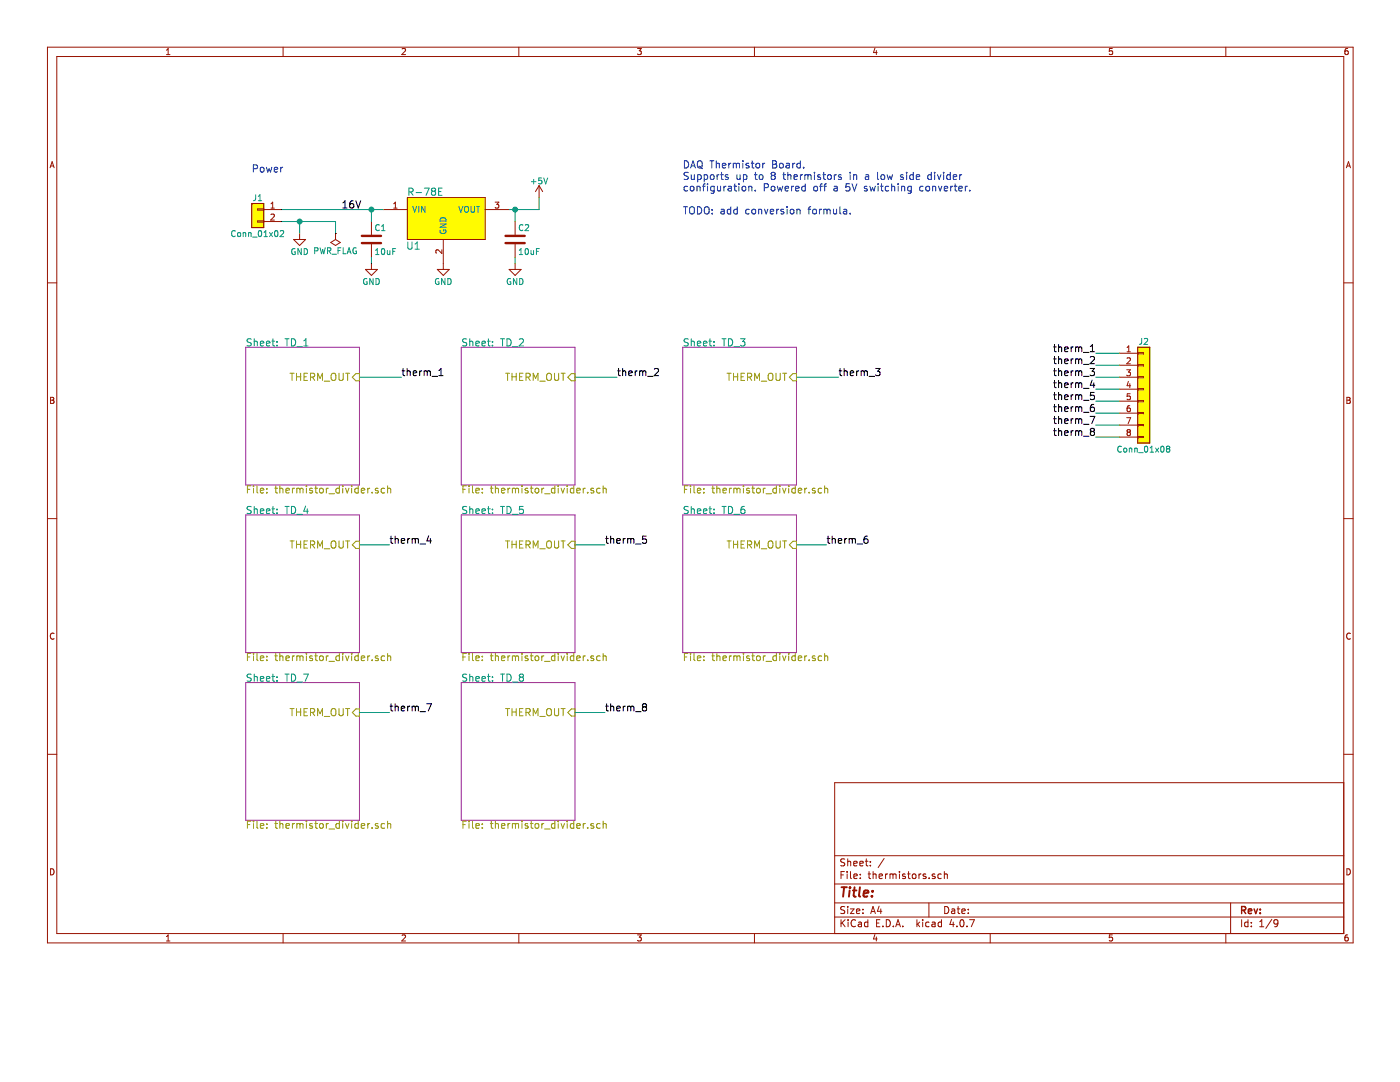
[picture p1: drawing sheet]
EESchema Schematic File Version 2
LIBS:power
LIBS:device
LIBS:transistors
LIBS:conn
LIBS:linear
LIBS:regul
LIBS:74xx
LIBS:cmos4000
LIBS:adc-dac
LIBS:memory
LIBS:xilinx
LIBS:microcontrollers
LIBS:dsp
LIBS:microchip
LIBS:analog_switches
LIBS:motorola
LIBS:texas
LIBS:intel
LIBS:audio
LIBS:interface
LIBS:digital-audio
LIBS:philips
LIBS:display
LIBS:cypress
LIBS:siliconi
LIBS:opto
LIBS:atmel
LIBS:contrib
LIBS:valves
LIBS:daq_components
LIBS:thermistors-cache
EELAYER 25 0
EELAYER END
$Descr A4 11693 8268
encoding utf-8
Sheet 1 9
Title ""
Date ""
Rev ""
Comp ""
Comment1 ""
Comment2 ""
Comment3 ""
Comment4 ""
$EndDescr
$Comp
L Conn_01x02 J1
U 1 1
P 2150 1750
F 0 "J1" H 2150 1850 50  0000 C CNN
F 1 "Conn_01x02" H 2150 1550 50  0000 C CNN
F 2 "Connectors_Phoenix:PhoenixContact_MCV-G_02x3.50mm_Vertical" H 2150 1750 50  0001 C CNN
F 3 "" H 2150 1750 50  0001 C CNN
	1    2150 1750
	-1   0    0    -1  
$EndComp
Text Notes 2100 1450 0    60   ~ 0
Power
$Comp
L R-78E U1
U 1 1
P 3700 1750
F 0 "U1" H 3450 1450 60  0000 C CNN
F 1 "R-78E" H 3550 1900 60  0000 C CNN
F 2 "thermistors:R-78-converter" H 3750 1750 60  0001 C CNN
F 3 "" H 3750 1750 60  0001 C CNN
	1    3700 1750
	1    0    0    -1  
$EndComp
Text Label 2850 1750 0    60   ~ 0
16V
$Comp
L GND #PWR2
U 1 1
P 2500 1950
F 0 "#PWR2" H 2500 1700 50  0001 C CNN
F 1 "GND" H 2500 1800 50  0000 C CNN
F 2 "" H 2500 1950 50  0001 C CNN
F 3 "" H 2500 1950 50  0001 C CNN
	1    2500 1950
	1    0    0    -1  
$EndComp
$Comp
L GND #PWR4
U 1 1
P 3700 2200
F 0 "#PWR4" H 3700 1950 50  0001 C CNN
F 1 "GND" H 3700 2050 50  0000 C CNN
F 2 "" H 3700 2200 50  0001 C CNN
F 3 "" H 3700 2200 50  0001 C CNN
	1    3700 2200
	1    0    0    -1  
$EndComp
$Comp
L +5V #PWR1
U 1 1
P 4500 1650
F 0 "#PWR1" H 4500 1500 50  0001 C CNN
F 1 "+5V" H 4500 1790 50  0000 C CNN
F 2 "" H 4500 1650 50  0001 C CNN
F 3 "" H 4500 1650 50  0001 C CNN
	1    4500 1650
	1    0    0    -1  
$EndComp
$Comp
L C C2
U 1 1
P 4300 2000
F 0 "C2" H 4325 2100 50  0000 L CNN
F 1 "10uF" H 4325 1900 50  0000 L CNN
F 2 "Capacitor_THT:CP_Radial_Tantal_D5.5mm_P2.50mm" H 4338 1850 50  0001 C CNN
F 3 "" H 4300 2000 50  0001 C CNN
	1    4300 2000
	1    0    0    -1  
$EndComp
$Comp
L GND #PWR5
U 1 1
P 4300 2200
F 0 "#PWR5" H 4300 1950 50  0001 C CNN
F 1 "GND" H 4300 2050 50  0000 C CNN
F 2 "" H 4300 2200 50  0001 C CNN
F 3 "" H 4300 2200 50  0001 C CNN
	1    4300 2200
	1    0    0    -1  
$EndComp
$Comp
L C C1
U 1 1
P 3100 2000
F 0 "C1" H 3125 2100 50  0000 L CNN
F 1 "10uF" H 3125 1900 50  0000 L CNN
F 2 "Capacitor_THT:CP_Radial_Tantal_D5.5mm_P2.50mm" H 3138 1850 50  0001 C CNN
F 3 "" H 3100 2000 50  0001 C CNN
	1    3100 2000
	1    0    0    -1  
$EndComp
$Comp
L GND #PWR3
U 1 1
P 3100 2200
F 0 "#PWR3" H 3100 1950 50  0001 C CNN
F 1 "GND" H 3100 2050 50  0000 C CNN
F 2 "" H 3100 2200 50  0001 C CNN
F 3 "" H 3100 2200 50  0001 C CNN
	1    3100 2200
	1    0    0    -1  
$EndComp
$Sheet
S 2050 2900 950  1150
U 5A942F59
F0 "TD_1" 60
F1 "thermistor_divider.sch" 60
F2 "THERM_OUT" I R 3000 3150 60 
$EndSheet
$Sheet
S 2050 4300 950  1150
U 5A9434A8
F0 "TD_4" 60
F1 "thermistor_divider.sch" 60
F2 "THERM_OUT" I R 3000 4550 60 
$EndSheet
Text Label 3350 3150 0    60   ~ 0
therm_1
Text Label 3250 4550 0    60   ~ 0
therm_4
$Sheet
S 3850 2900 950  1150
U 5A944DC6
F0 "TD_2" 60
F1 "thermistor_divider.sch" 60
F2 "THERM_OUT" I R 4800 3150 60 
$EndSheet
$Sheet
S 3850 4300 950  1150
U 5A944DC9
F0 "TD_5" 60
F1 "thermistor_divider.sch" 60
F2 "THERM_OUT" I R 4800 4550 60 
$EndSheet
Text Label 5150 3150 0    60   ~ 0
therm_2
Text Label 5050 4550 0    60   ~ 0
therm_5
$Sheet
S 2050 5700 950  1150
U 5A944F8F
F0 "TD_7" 60
F1 "thermistor_divider.sch" 60
F2 "THERM_OUT" I R 3000 5950 60 
$EndSheet
Text Label 3250 5950 0    60   ~ 0
therm_7
$Sheet
S 3850 5700 950  1150
U 5A944F94
F0 "TD_8" 60
F1 "thermistor_divider.sch" 60
F2 "THERM_OUT" I R 4800 5950 60 
$EndSheet
Text Label 5050 5950 0    60   ~ 0
therm_8
$Sheet
S 5700 2900 950  1150
U 5A94536B
F0 "TD_3" 60
F1 "thermistor_divider.sch" 60
F2 "THERM_OUT" I R 6650 3150 60 
$EndSheet
$Sheet
S 5700 4300 950  1150
U 5A94536E
F0 "TD_6" 60
F1 "thermistor_divider.sch" 60
F2 "THERM_OUT" I R 6650 4550 60 
$EndSheet
Text Label 7000 3150 0    60   ~ 0
therm_3
Text Label 6900 4550 0    60   ~ 0
therm_6
$Comp
L Conn_01x08 J2
U 1 1
P 9550 3250
F 0 "J2" H 9550 3650 50  0000 C CNN
F 1 "Conn_01x08" H 9550 2750 50  0000 C CNN
F 2 "Connectors_Phoenix:PhoenixContact_MCV-G_08x3.50mm_Vertical" H 9550 3250 50  0001 C CNN
F 3 "" H 9550 3250 50  0001 C CNN
	1    9550 3250
	1    0    0    -1  
$EndComp
Text Label 9150 2950 2    60   ~ 0
therm_1
Text Label 9150 3050 2    60   ~ 0
therm_2
Text Label 9150 3150 2    60   ~ 0
therm_3
Text Label 9150 3250 2    60   ~ 0
therm_4
Text Label 9150 3350 2    60   ~ 0
therm_5
Text Label 9150 3450 2    60   ~ 0
therm_6
Text Label 9150 3550 2    60   ~ 0
therm_7
Text Label 9150 3650 2    60   ~ 0
therm_8
Text Notes 5700 1800 0    60   ~ 0
DAQ Thermistor Board.\nSupports up to 8 thermistors in a low side divider\nconfiguration. Powered off a 5V switching converter.\n\nTODO: add conversion formula.
$Comp
L PWR_FLAG #FLG1
U 1 1
P 2800 1950
F 0 "#FLG1" H 2800 2025 50  0001 C CNN
F 1 "PWR_FLAG" H 2800 2100 50  0000 C CNN
F 2 "" H 2800 1950 50  0001 C CNN
F 3 "" H 2800 1950 50  0001 C CNN
	1    2800 1950
	-1   0    0    1   
$EndComp
Connection ~ 2500 1850
Wire Wire Line
	2800 1850 2800 1950
Wire Wire Line
	9150 3650 9350 3650
Wire Wire Line
	9150 3550 9350 3550
Wire Wire Line
	9150 3450 9350 3450
Wire Wire Line
	9150 3350 9350 3350
Wire Wire Line
	9150 3250 9350 3250
Wire Wire Line
	9150 3150 9350 3150
Wire Wire Line
	9150 3050 9350 3050
Wire Wire Line
	9150 2950 9350 2950
Wire Wire Line
	6900 4550 6650 4550
Wire Wire Line
	6650 3150 7000 3150
Wire Wire Line
	5050 5950 4800 5950
Wire Wire Line
	3250 5950 3000 5950
Wire Wire Line
	5050 4550 4800 4550
Wire Wire Line
	4800 3150 5150 3150
Wire Wire Line
	3250 4550 3000 4550
Wire Wire Line
	3000 3150 3350 3150
Connection ~ 3100 1750
Wire Wire Line
	3100 1850 3100 1750
Wire Wire Line
	3100 2200 3100 2150
Wire Wire Line
	4300 2200 4300 2150
Connection ~ 4300 1750
Wire Wire Line
	4300 1850 4300 1750
Wire Wire Line
	4500 1750 4250 1750
Wire Wire Line
	4500 1650 4500 1750
Wire Wire Line
	2350 1850 2800 1850
Wire Wire Line
	2500 1950 2500 1850
Wire Wire Line
	2350 1750 3200 1750
$EndSCHEMATC
